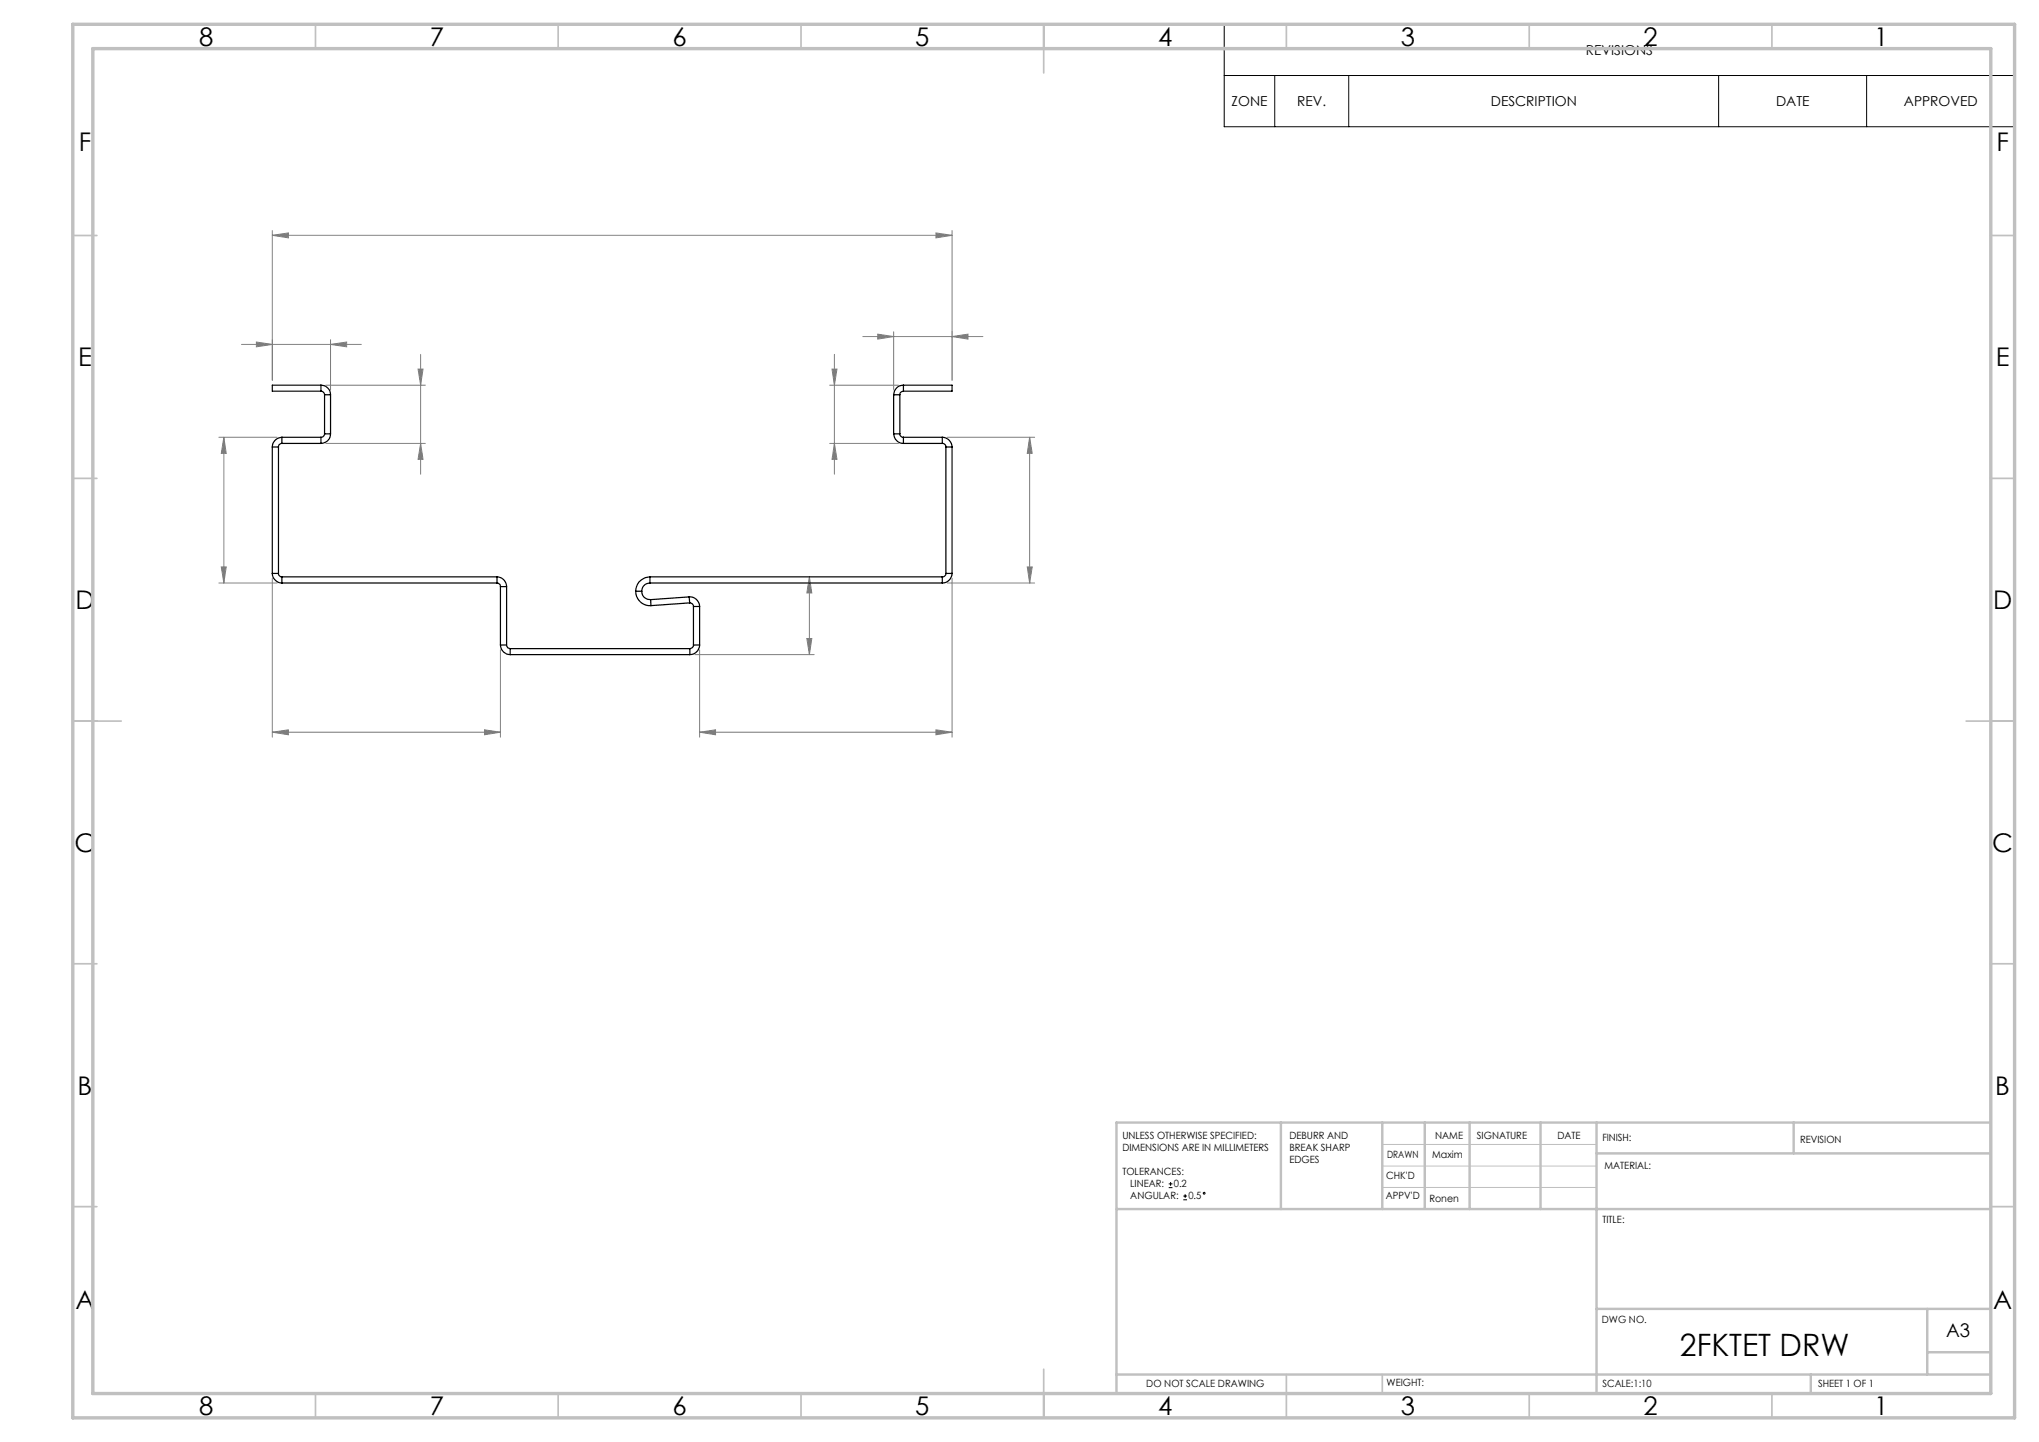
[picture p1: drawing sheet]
<svg xmlns="http://www.w3.org/2000/svg" width="420mm" height="297mm" viewBox="0 0 420 297" stroke-linecap="round" stroke-linejoin="round" font-family="sans-serif">
<g fill="none" stroke="#000" stroke-width=".21">
<path d="M252.2 5h162.8v21.1h-162.8zM252.2 15.6h162.8M262.6 15.6v10.5M277.8 15.6v10.5M354 15.6v10.5M384.5 15.6v10.5M240.7 244.6h.8M240.7 243.8h.8M241.1 243.4v.8M243.7 247.1h.8M243.7 246.3h.8M244.1 246v.7"/>
<circle cx="248.1" cy="245.8" r=".19"/>
</g>
<g fill="none" stroke="#808080" stroke-width=".21">
<path d="M56.1 48.5l3.3-.5v1zM56.1 47.5v30.8M56.1 48.5h140M192.8 48l3.3 .5-3.3 .5zM196.1 47.5v30.8M49.7 70.9h24.7M52.8 70.4l3.3 .5-3.3 .5zM67.1 79.3h20.5M68.1 70.9l3.3-.5v1zM68.1 70v10.3M86.1 76h1l-.5 3.3zM86.6 73v24.7"/>
<path d="M170.9 79.3h14.2M171.4 76h1l-.5 3.3zM171.9 73v24.7M177.7 69.3h24.8M180.8 68.8l3.3 .5-3.3 .5zM184.1 68.3v12M196.1 69.3l3.3-.5v1zM45.1 90.1h12M46.1 90.1v30M46.1 90.1l.5 3.3h-1zM67.1 91.3h20.5M86.6 91.3l.5 3.3h-1z"/>
<path d="M170.9 91.3h14.2M171.9 91.3l.5 3.3h-1zM195.1 90.1h18M212.1 90.1l.5 3.3h-1zM212.1 90.1v30M45.6 116.8h1l-.5 3.3zM56.1 119.1v32.7M166.7 118.8l.5 3.3h-1zM166.7 118.8v16M196.1 119.1v32.7M211.6 116.8h1l-.5 3.3zM45.1 120.1h12"/>
<path d="M103.1 133.8v18M143.1 134.8h24.6M144.1 133.8v18M166.2 131.5h1l-.5 3.3zM195.1 120.1h18M56.1 150.8l3.3-.5v1zM56.1 150.8h47M99.8 150.3l3.3 .5-3.3 .5zM144.1 150.8l3.3-.5v1zM144.1 150.8h52M192.8 150.3l3.3 .5-3.3 .5z"/>
</g>
<path d="M284.7 235.7h44.2M284.7 240.2h44.2M284.7 244.6h44.2" fill="none" stroke="#c0c0c0" stroke-width=".21"/>
<g fill="none" stroke="#c0c0c0" stroke-width=".35">
<path d="M65 5v5M115 5v5M165 5v5M215 5v10M265 5v5M315 5v5M365 5v5M15 48.5h5M410 48.5h5M15 98.5h5M410 98.5h5M15 148.5h10"/>
<path d="M405 148.5h10M15 198.5h5M410 198.5h5M15 248.5h5M410 248.5h5M65 287v5M115 287v5M165 287v5M215 282v10M265 283.1v8.9M284.7 283.1v3.9M315 287v5"/>
<path d="M365 287v5"/>
</g>
<g fill="none" stroke="#c0c0c0" stroke-width=".5">
<path d="M263.8 231.2v17.8M284.7 231.2v17.8M293.5 231.2v17.6M302.7 231.2v17.8M317.3 231.2v17.8M328.9 237.6h81.2M328.9 231.2v55.8M369.5 231.2v6.4M410.1 231.2h-180.1v55.8M230 249h180M328.9 269.6h81.2M397 269.6v13.5"/>
<path d="M397 278.5h13.1M230 283.1h180.1M373 283.1v3.9"/>
</g>
<path d="M15 5h400v287h-400zM19.1 10h391v277h-391z" fill="none" stroke="#c0c0c0" stroke-width=".7"/>
<g fill="#808080">
<path d="M144.1 150.8l3.3-.5v1zM192.8 150.3l3.3 .5-3.3 .5z"/>
<path d="M56.1 48.5l3.3-.5v1zM192.8 48l3.3 .5-3.3 .5zM56.1 150.8l3.3-.5v1zM99.8 150.3l3.3 .5-3.3 .5z"/>
<path d="M68.1 70.9l3.3-.5v1zM52.8 70.4l3.3 .5-3.3 .5zM196.1 69.3l3.3-.5v1zM180.8 68.8l3.3 .5-3.3 .5z"/>
<path d="M166.2 131.5h1l-.5 3.3zM166.7 118.8l.5 3.3h-1zM211.6 116.8h1l-.5 3.3zM212.1 90.1l.5 3.3h-1z"/>
<path d="M171.9 91.3l.5 3.3h-1zM171.4 76h1l-.5 3.3z"/>
<path d="M86.1 76h1l-.5 3.3zM86.6 91.3l.5 3.3h-1zM46.1 90.1l.5 3.3h-1zM45.6 116.8h1l-.5 3.3z"/>
</g>
<g fill="none" stroke="#000" stroke-width=".25">
<path d="M66.1 79.3a1.97 1.97 0 0 1 2 2M66.1 79.3h-10v1.3h10M66.1 79.3v1.3M186.1 79.3a1.99 1.99 0 0 0-2 2M186.1 79.3v1.3M186.1 79.3h10v1.3h-10M56.1 92.1v26M56.1 92.1h1.3M57.4 92.1v26M58.1 90.1a2.05 2.05 0 0 0-2 2M58.1 91.3a.72 .72 0 0 0-.7 .8M58.1 91.3h8"/>
<path d="M58.1 90.1h8M58.1 90.1v1.2M66.1 80.6l.6 .3 .2 .4M66.1 90.1v1.2M66.9 89.4a.72 .72 0 0 1-.8 .7M66.9 81.3h1.2M66.9 89.4h1.2M66.9 81.3v8.1M68.1 89.4a1.97 1.97 0 0 1-2 1.9M68.1 81.3v8.1M184.1 89.4a2.05 2.05 0 0 0 2 1.9M184.1 81.3h1.2"/>
<path d="M184.1 89.4h1.2M184.1 81.3v8.1M185.3 89.4a.72 .72 0 0 0 .8 .7M185.3 81.3v8.1M186.1 80.6a.72 .72 0 0 0-.8 .7M186.1 90.1v1.2M186.1 91.3h8M186.1 90.1h8M194.1 91.3a.72 .72 0 0 1 .7 .8M194.1 90.1a2.03 2.03 0 0 1 2 2M194.1 90.1v1.2M194.8 92.1h1.3"/>
<path d="M194.8 92.1v26M196.1 92.1v26M56.1 118.1a2.05 2.05 0 0 0 2 2M56.1 118.1h1.3M57.4 118.1a.72 .72 0 0 0 .7 .7M58.1 118.8v1.3M58.1 118.8h44.3M102.4 118.8a2.04 2.04 0 0 1 2 2M102.4 118.8v1.3M133.9 118.8a2.99 2.99 0 0 0-2.9 3M133.9 118.8h60.2M133.9 118.8v1.3"/>
<path d="M194.1 118.8v1.3M194.8 118.1a.72 .72 0 0 1-.7 .7M194.8 118.1h1.3M196.1 118.1a2.05 2.05 0 0 1-2 2M58.1 120.1h44.3M102.4 120.1a.72 .72 0 0 1 .7 .7M103.1 132.9a2.04 2.04 0 0 0 2 1.9M103.1 120.8h1.3M103.1 132.9h1.3M103.1 120.8v12.1M104.4 132.9a.78 .78 0 0 0 .7 .7M104.4 120.8v12.1"/>
<path d="M105.1 133.6v1.2M105.1 133.6h37M105.1 134.8h37M131 121.8h1.2M131 121.8a2.95 2.95 0 0 0 3.1 2.9M132.2 121.8a1.69 1.69 0 0 0 1.8 1.7M133.9 120.1a1.67 1.67 0 0 0-1.7 1.7M133.9 120.1h60.2M134 123.5l.1 1.2M142 122.9a2.02 2.02 0 0 1 2.1 2M142 122.9l.1 1.3M142 122.9l-8 .6"/>
<path d="M142.1 124.2a.78 .78 0 0 1 .7 .7M142.1 124.2l-8 .5M142.1 133.6v1.2M142.8 132.9a.79 .79 0 0 1-.7 .7M142.8 132.9h1.3M142.8 124.9h1.3M142.8 124.9v8M144.1 132.9a2.05 2.05 0 0 1-2 1.9M144.1 124.9v8"/>
</g>
<text font-size="6.3" x="346" y="279.3">2FKTET DRW</text>
<g font-size="5.3">
<text x="41" y="9.4">8</text>
<text x="88.5" y="9.4">7</text>
<text x="138.5" y="9.4">6</text>
<text x="188.5" y="9.4">5</text>
<text x="238.5" y="9.4">4</text>
<text x="288.5" y="9.4">3</text>
<text x="338.5" y="9.4">2</text>
<text x="386" y="9.4">1</text>
<text x="16.2" y="31.2">F</text>
<text x="411.2" y="31.2">F</text>
<text x="16.1" y="75.4">E</text>
<text x="411.1" y="75.4">E</text>
<text x="15.5" y="125.4">D</text>
<text x="410.5" y="125.4">D</text>
<text x="15.4" y="175.4">C</text>
<text x="410.4" y="175.4">C</text>
<text x="16" y="225.4">B</text>
<text x="411" y="225.4">B</text>
<text x="15.5" y="269.7">A</text>
<text x="410.5" y="269.7">A</text>
<text x="41" y="291.4">8</text>
<text x="88.5" y="291.4">7</text>
<text x="138.5" y="291.4">6</text>
<text x="188.5" y="291.4">5</text>
<text x="238.5" y="291.4">4</text>
<text x="288.5" y="291.4">3</text>
<text x="338.5" y="291.4">2</text>
<text x="386" y="291.4">1</text>
</g>
<text font-size="3.9" x="400.9" y="275.5">A3</text>
<g font-size="2.8">
<text x="326.7" y="11.3">REVISIONS</text>
<text x="253.7" y="21.8">ZONE</text>
<text x="267.2" y="21.8">REV.</text>
<text x="307.1" y="21.8">DESCRIPTION</text>
<text x="365.8" y="21.8">DATE</text>
<text x="392.2" y="21.8">APPROVED</text>
</g>
<g font-size="2.1">
<text x="231.2" y="234.6">UNLESS OTHERWISE SPECIFIED:</text>
<text x="231.2" y="237">DIMENSIONS ARE IN MILLIMETERS</text>
<text x="265.6" y="234.6">DEBURR AND</text>
<text x="265.6" y="237.1">BREAK SHARP</text>
<text x="265.6" y="239.6">EDGES</text>
<text x="285.7" y="238.4">DRAWN</text>
<text x="295" y="238.4">Maxim</text>
<text x="295.6" y="234.5">NAME</text>
<text x="304.2" y="234.5">SIGNATURE</text>
<text x="320.8" y="234.5">DATE</text>
<text x="330.1" y="235">FINISH:</text>
<text x="370.8" y="235.4">REVISION</text>
<text x="231.2" y="242">TOLERANCES:</text>
<text x="232.8" y="244.5">LINEAR:</text>
<text x="241.8" y="244.6">0.2</text>
<text x="285.5" y="242.8">CHK'D</text>
<text x="330.5" y="240.8">MATERIAL:</text>
<text x="232.8" y="247">ANGULAR:</text>
<text x="244.8" y="247.1">0.5</text>
<text x="285.5" y="247.1">APPV'D</text>
<text x="294.4" y="247.5">Ronen</text>
<text x="330.1" y="251.9">TITLE:</text>
<text x="330" y="272.5">DWG NO.</text>
<text x="236.1" y="285.6">DO NOT SCALE DRAWING</text>
<text x="285.6" y="285.5">WEIGHT:</text>
<text x="330.1" y="285.6">SCALE:1:10</text>
<text x="374.5" y="285.6">SHEET 1 OF 1</text>
</g>
</svg>
